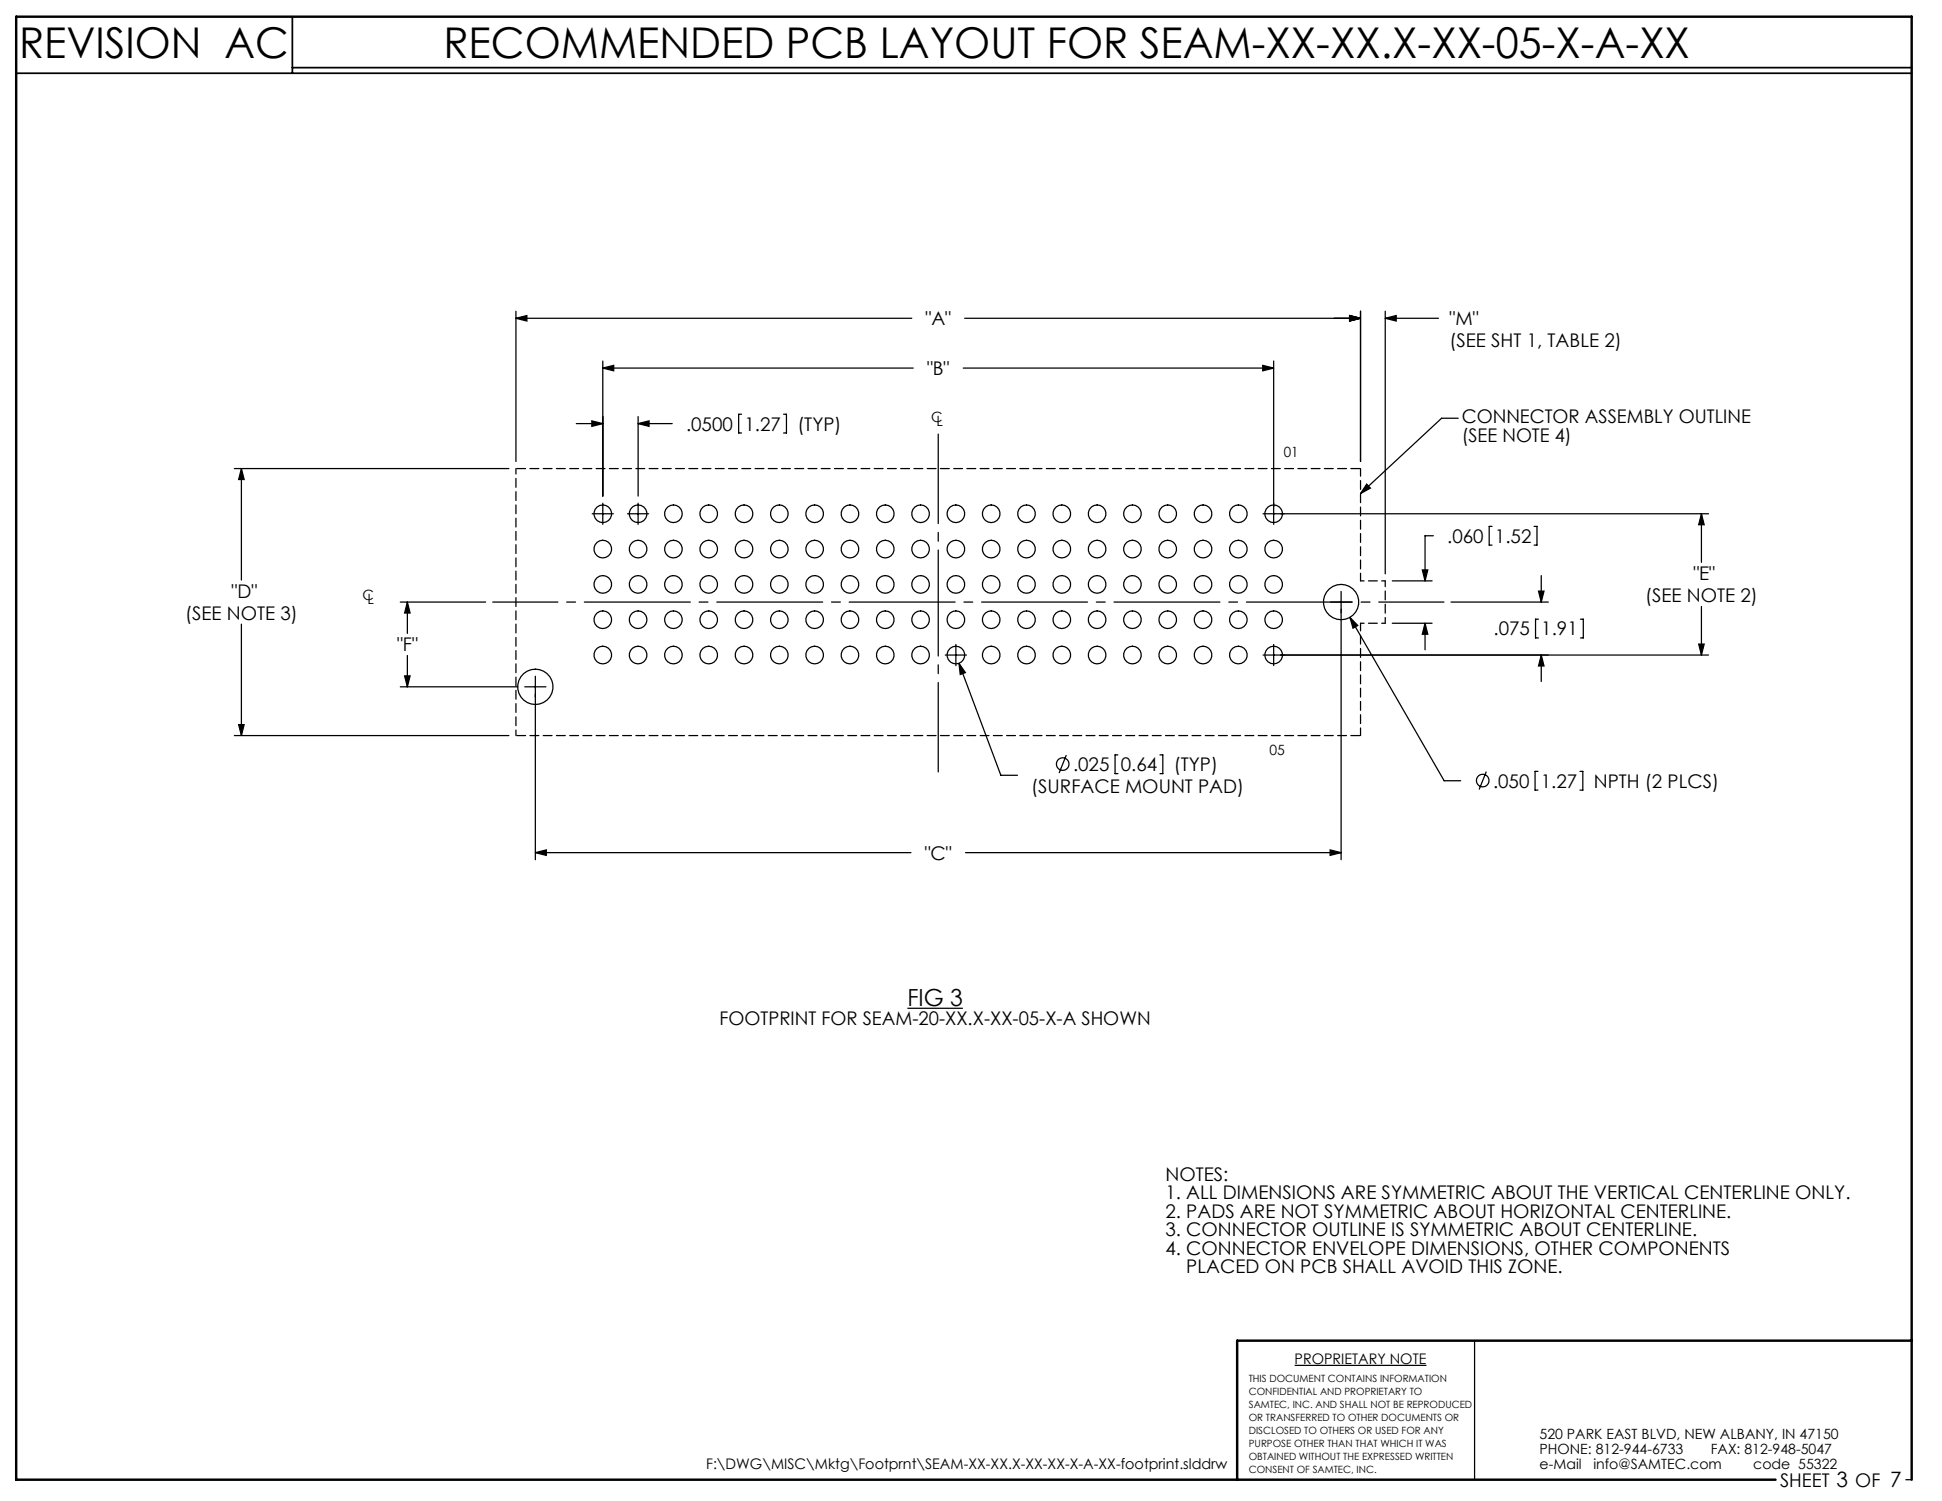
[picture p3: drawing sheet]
<svg xmlns="http://www.w3.org/2000/svg" width="279mm" height="216mm" viewBox="0 0 279 216" stroke-linecap="round" stroke-linejoin="round" font-family="sans-serif">
<g fill="none" stroke="#000" stroke-width=".18">
<path d="M74.2 45.8l1.6-.4v.8zM74.2 44.8v21.6M74.2 45.8h57M86.7 51.9v19.5M86.7 52.9h44.7M86.7 52.9l1.6-.3v.7zM91.8 59.9v11.5M106.7 59.6h-.4v2.7h.4M112.7 59.6h.4v2.7h-.4M138.6 52.9h44.6M138.8 45.8h56.9M181.7 52.6l1.5 .3-1.5 .4z"/>
<path d="M183.2 51.9v23.5M194.2 45.4l1.5 .4-1.5 .4zM195.7 44.8v21.6M199.3 45.8h7.7M199.3 44.8v37.7M199.3 45.8l1.6-.4v.8zM33.7 67.4h39.5M34.7 67.4l.4 1.6h-.8zM34.7 67.4v16M82.9 60.9h3.8M85.2 60.5l1.5 .4-1.5 .4zM85.2 73.9h3"/>
<path d="M86.7 72.4v3M90.3 73.9h3M91.8 60.9h4.9M91.8 60.9l1.6-.4v.8zM91.8 72.4v3M196.6 69.6l.6 .6-1.5 .8zM206.2 77.1h-1.2v6.5M209.8 60.2h-2.4l-11.7 10.8M214.7 75.7h-.4v2.7h.4M220.7 75.7h.4v2.7h-.4M244.8 73.9v7M244.8 73.9l.4 1.6h-.8z"/>
<path d="M245.8 73.9h-64.1M34.7 89.8v16M57.6 98.8h16.9M57.6 86.6h12.3M58.2 97.2h.8l-.4 1.6zM58.6 86.6l.4 1.6h-.8zM58.6 86.6v4.5M58.6 94.3v4.5M75.5 98.8h3M77 97.3v26.4M136 94.2h3M137.5 92.7v3"/>
<path d="M138 95.4l6 16.1h2.4M138 95.4l.9 1.3-.7 .3zM183.2 92.7v3M191.4 86.6h3.1M192.9 85.1v38.6M194.2 88.8l1.1 1.2-.6 .4zM194.2 88.8l13.6 23.5h2.4M200.3 83.6h5.7M200.3 89.6h5.7M204.6 82h.8l-.4 1.6zM205 89.6l.4 1.6h-.8zM205 89.6v3.9"/>
<path d="M208.8 86.6h14M221.3 89.1h-.4v2.7h.4M221.4 85h.7l-.4 1.6zM221.7 94.2l.4 1.6h-.7zM221.7 82.8v3.8M221.7 94.2v3.8M227.4 89.1h.4v2.7h-.4M244.4 92.6h.8l-.4 1.6zM244.8 87.2v7M245.8 94.2h-64.1M33.7 105.8h39.5M34.3 104.2h.8l-.4 1.6z"/>
<path d="M153.4 108.6l-1 2.6M160.8 108.6h-.4v2.7h.4M166.9 108.6h.4v2.7h-.4M213.8 111l-1 2.6M221.3 111h-.4v2.6h.4M227.3 111h.4v2.6h-.4M77 122.6h54.1M77 122.6l1.6-.4v.8zM138.9 122.6h54M191.4 122.2l1.5 .4-1.5 .4zM130.5 145h8M186.3 196.4h18.9"/>
<path d="M212.2 192.8v20M274.2 212.8h.8"/>
<circle cx="86.7" cy="73.9" r="1.27"/>
<circle cx="86.7" cy="79" r="1.27"/>
<circle cx="91.8" cy="79" r="1.27"/>
<circle cx="91.8" cy="73.9" r="1.27"/>
<circle cx="96.9" cy="79" r="1.27"/>
<circle cx="96.9" cy="73.9" r="1.27"/>
<circle cx="102" cy="79" r="1.27"/>
<circle cx="102" cy="73.9" r="1.27"/>
<circle cx="107" cy="73.9" r="1.27"/>
<circle cx="107" cy="79" r="1.27"/>
<circle cx="112.1" cy="79" r="1.27"/>
<circle cx="112.1" cy="73.9" r="1.27"/>
<circle cx="117.2" cy="73.9" r="1.27"/>
<circle cx="117.2" cy="79" r="1.27"/>
<circle cx="122.3" cy="73.9" r="1.27"/>
<circle cx="122.3" cy="79" r="1.27"/>
<circle cx="127.4" cy="79" r="1.27"/>
<circle cx="127.4" cy="73.9" r="1.27"/>
<circle cx="132.4" cy="73.9" r="1.27"/>
<circle cx="132.4" cy="79" r="1.27"/>
<circle cx="137.5" cy="79" r="1.27"/>
<circle cx="137.5" cy="73.9" r="1.27"/>
<circle cx="142.6" cy="73.9" r="1.27"/>
<circle cx="142.6" cy="79" r="1.27"/>
<circle cx="147.7" cy="73.9" r="1.27"/>
<circle cx="147.7" cy="79" r="1.27"/>
<circle cx="152.8" cy="79" r="1.27"/>
<circle cx="152.8" cy="73.9" r="1.27"/>
<circle cx="157.8" cy="79" r="1.27"/>
<circle cx="157.8" cy="73.9" r="1.27"/>
<circle cx="162.9" cy="73.9" r="1.27"/>
<circle cx="162.9" cy="79" r="1.27"/>
<circle cx="168" cy="73.9" r="1.27"/>
<circle cx="168" cy="79" r="1.27"/>
<circle cx="173.1" cy="79" r="1.27"/>
<circle cx="173.1" cy="73.9" r="1.27"/>
<circle cx="178.2" cy="73.9" r="1.27"/>
<circle cx="178.2" cy="79" r="1.27"/>
<circle cx="183.2" cy="79" r="1.27"/>
<circle cx="183.2" cy="73.9" r="1.27"/>
<circle cx="77" cy="98.8" r="2.54"/>
<circle cx="86.7" cy="89.1" r="1.27"/>
<circle cx="86.7" cy="94.2" r="1.27"/>
<circle cx="86.7" cy="84.1" r="1.27"/>
<circle cx="91.8" cy="84.1" r="1.27"/>
<circle cx="91.8" cy="89.1" r="1.27"/>
<circle cx="91.8" cy="94.2" r="1.27"/>
<circle cx="96.9" cy="89.1" r="1.27"/>
<circle cx="96.9" cy="94.2" r="1.27"/>
<circle cx="96.9" cy="84.1" r="1.27"/>
<circle cx="102" cy="84.1" r="1.27"/>
<circle cx="102" cy="94.2" r="1.27"/>
<circle cx="102" cy="89.1" r="1.27"/>
<circle cx="107" cy="94.2" r="1.27"/>
<circle cx="107" cy="84.1" r="1.27"/>
<circle cx="107" cy="89.1" r="1.27"/>
<circle cx="112.1" cy="84.1" r="1.27"/>
<circle cx="112.1" cy="89.1" r="1.27"/>
<circle cx="112.1" cy="94.2" r="1.27"/>
<circle cx="117.2" cy="89.1" r="1.27"/>
<circle cx="117.2" cy="94.2" r="1.27"/>
<circle cx="117.2" cy="84.1" r="1.27"/>
<circle cx="122.3" cy="94.2" r="1.27"/>
<circle cx="122.3" cy="84.1" r="1.27"/>
<circle cx="122.3" cy="89.1" r="1.27"/>
<circle cx="127.4" cy="84.1" r="1.27"/>
<circle cx="127.4" cy="94.2" r="1.27"/>
<circle cx="127.4" cy="89.1" r="1.27"/>
<circle cx="132.4" cy="94.2" r="1.27"/>
<circle cx="132.4" cy="89.1" r="1.27"/>
<circle cx="132.4" cy="84.1" r="1.27"/>
<circle cx="137.5" cy="84.1" r="1.27"/>
<circle cx="137.5" cy="94.2" r="1.27"/>
<circle cx="137.5" cy="89.1" r="1.27"/>
<circle cx="142.6" cy="94.2" r="1.27"/>
<circle cx="142.6" cy="84.1" r="1.27"/>
<circle cx="142.6" cy="89.1" r="1.27"/>
<circle cx="147.7" cy="89.1" r="1.27"/>
<circle cx="147.7" cy="94.2" r="1.27"/>
<circle cx="147.7" cy="84.1" r="1.27"/>
<circle cx="152.8" cy="84.1" r="1.27"/>
<circle cx="152.8" cy="94.2" r="1.27"/>
<circle cx="152.8" cy="89.1" r="1.27"/>
<circle cx="157.8" cy="94.2" r="1.27"/>
<circle cx="157.8" cy="84.1" r="1.27"/>
<circle cx="157.8" cy="89.1" r="1.27"/>
<circle cx="162.9" cy="89.1" r="1.27"/>
<circle cx="162.9" cy="94.2" r="1.27"/>
<circle cx="162.9" cy="84.1" r="1.27"/>
<circle cx="168" cy="89.1" r="1.27"/>
<circle cx="168" cy="84.1" r="1.27"/>
<circle cx="168" cy="94.2" r="1.27"/>
<circle cx="173.1" cy="94.2" r="1.27"/>
<circle cx="173.1" cy="89.1" r="1.27"/>
<circle cx="173.1" cy="84.1" r="1.27"/>
<circle cx="178.2" cy="84.1" r="1.27"/>
<circle cx="178.2" cy="89.1" r="1.27"/>
<circle cx="178.2" cy="94.2" r="1.27"/>
<circle cx="183.2" cy="94.2" r="1.27"/>
<circle cx="183.2" cy="84.1" r="1.27"/>
<circle cx="183.2" cy="89.1" r="1.27"/>
<circle cx="192.9" cy="86.6" r="2.54"/>
<circle cx="152.9" cy="109.9" r=".9"/>
<circle cx="213.3" cy="112.3" r=".9"/>
</g>
<path d="M2.3 10.5h272.7M42.1 2.4v8.1M42.1 9.7h232.9" fill="none" stroke="#000" stroke-width=".25"/>
<path d="M275 192.8h-97v20M255.5 212.8h-253.2v-210.4h272.7v210.4" fill="none" stroke="#000" stroke-width=".35"/>
<path d="M70.9 86.6h136.8" fill="none" stroke="#000" stroke-width=".18" stroke-dasharray="15.2 1.3 1.3 1.3" stroke-dashoffset="5.9"/>
<path d="M135 62.4v48.6" fill="none" stroke="#000" stroke-width=".18" stroke-dasharray="15.2 1.3 1.3 1.3" stroke-dashoffset="2.4"/>
<path d="M195.7 83.6h3.6M199.3 89.6h-3.6" fill="none" stroke="#000" stroke-width=".18" stroke-dasharray="1.3 .6" stroke-dashoffset=".8"/>
<path d="M74.2 67.4h121.5M74.2 105.8h121.5" fill="none" stroke="#000" stroke-width=".18" stroke-dasharray="1.3 .6" stroke-dashoffset="-.1"/>
<path d="M74.2 67.4v38.4" fill="none" stroke="#000" stroke-width=".18" stroke-dasharray="1.3 .6" stroke-dashoffset=".5"/>
<path d="M195.7 67.4v16.2M195.7 89.6v16.2" fill="none" stroke="#000" stroke-width=".18" stroke-dasharray="1.3 .6" stroke-dashoffset=".2"/>
<path d="M199.3 83.6v6" fill="none" stroke="#000" stroke-width=".18" stroke-dasharray="1.3 .6" stroke-dashoffset=".4"/>
<g fill="#000">
<path d="M196.6 69.6l.6 .6-1.5 .8z"/>
<path d="M85.2 60.5l1.5 .4-1.5 .4zM91.8 60.9l1.6-.4v.8zM86.7 52.9l1.6-.3v.7zM181.7 52.6l1.5 .3-1.5 .4zM194.2 88.8l.5 1.6 .6-.4zM77 122.6l1.6-.4v.8zM191.4 122.2l1.5 .4-1.5 .4zM244.4 92.6h.8l-.4 1.6zM244.8 73.9l.4 1.6h-.8zM138 95.4l.2 1.6 .7-.3z"/>
<path d="M58.6 86.6l.4 1.6h-.8zM58.2 97.2h.8l-.4 1.6zM74.2 45.8l1.6-.4v.8zM194.2 45.4l1.5 .4-1.5 .4zM221.7 94.2l.4 1.6h-.7zM221.4 85h.7l-.4 1.6zM34.7 67.4l.4 1.6h-.8zM34.3 104.2h.8l-.4 1.6zM204.6 82h.8l-.4 1.6zM205 89.6l.4 1.6h-.8zM199.3 45.8l1.6-.4v.8zM194.2 45.4l1.5 .4-1.5 .4z"/>
</g>
<g font-size="6.1">
<text x="2.7" y="8.3">REVISION AC</text>
<text x="63.8" y="8.3">RECOMMENDED PCB LAYOUT FOR SEAM-XX-XX.X-XX-05-X-A-XX</text>
</g>
<text font-size="3.4" x="130.5" y="144.7">FIG 3</text>
<g font-size="2.7">
<text x="133.2" y="46.8">&quot;A&quot;</text>
<text x="208.5" y="46.8">&quot;M&quot;</text>
<text x="133.4" y="53.9">&quot;B&quot;</text>
<text x="208.5" y="50">(SEE SHT 1, TABLE 2)</text>
<text x="98.7" y="61.9">.0500</text>
<text x="107.1" y="61.9">1.27</text>
<text x="114.7" y="61.9">(TYP)</text>
<text x="210.3" y="60.9">CONNECTOR ASSEMBLY OUTLINE</text>
<text x="210.3" y="63.6">(SEE NOTE 4)</text>
<text x="208.2" y="78.1">.060</text>
<text x="215.1" y="78.1">1.52</text>
<text x="243.6" y="83.5">&quot;E&quot;</text>
<text x="26.6" y="89.2">(SEE NOTE 3)</text>
<text x="33.3" y="86">&quot;D&quot;</text>
<text x="236.7" y="86.6">(SEE NOTE 2)</text>
<text x="57.1" y="93.7">&quot;F&quot;</text>
<text x="214.9" y="91.4">.075</text>
<text x="221.7" y="91.4">1.91</text>
<text x="154.4" y="110.9">.025</text>
<text x="161.2" y="110.9">0.64</text>
<text x="168.9" y="110.9">(TYP)</text>
<text x="214.8" y="113.3">.050</text>
<text x="221.7" y="113.3">1.27</text>
<text x="229.3" y="113.3">NPTH (2 PLCS)</text>
<text x="148.4" y="114.1">(SURFACE MOUNT PAD)</text>
<text x="133" y="123.6">&quot;C&quot;</text>
<text x="103.5" y="147.5">FOOTPRINT FOR SEAM-20-XX.X-XX-05-X-A SHOWN</text>
<text x="167.7" y="169.8">NOTES:</text>
<text x="167.7" y="172.5">1. ALL DIMENSIONS ARE SYMMETRIC ABOUT THE VERTICAL CENTERLINE ONLY.</text>
<text x="167.7" y="175.2">2. PADS ARE NOT SYMMETRIC ABOUT HORIZONTAL CENTERLINE.</text>
<text x="167.7" y="177.8">3. CONNECTOR OUTLINE IS SYMMETRIC ABOUT CENTERLINE.</text>
<text x="167.7" y="180.5">4. CONNECTOR ENVELOPE DIMENSIONS, OTHER COMPONENTS</text>
<text x="170.7" y="183.2">PLACED ON PCB SHALL AVOID THIS ZONE.</text>
<text x="256.1" y="213.9">SHEET 3 OF 7</text>
</g>
<g font-size="2.1">
<text x="186.3" y="196.2">PROPRIETARY NOTE</text>
<text x="101.6" y="211.3">F:\DWG\MISC\Mktg\Footprnt\SEAM-XX-XX.X-XX-XX-X-A-XX-footprint.slddrw</text>
</g>
<g font-size="2">
<text x="134" y="60.7">C</text>
<text x="134.7" y="61.3">L</text>
<text x="184.7" y="65.7">01</text>
<text x="52.1" y="86.3">C</text>
<text x="52.9" y="86.9">L</text>
<text x="182.7" y="108.6">05</text>
<text x="221.5" y="207">520 PARK EAST BLVD, NEW ALBANY, IN 47150</text>
<text x="221.5" y="209.2">PHONE: 812-944-6733</text>
<text x="246.1" y="209.2">FAX: 812-948-5047</text>
<text x="221.5" y="211.3">e-Mail</text>
<text x="229.3" y="211.3">info@SAMTEC.com</text>
<text x="252.2" y="211.3">code 55322</text>
</g>
<g font-size="1.4">
<text x="179.7" y="198.8">THIS DOCUMENT CONTAINS INFORMATION</text>
<text x="179.7" y="200.6">CONFIDENTIAL AND PROPRIETARY TO</text>
<text x="179.7" y="202.5">SAMTEC, INC. AND SHALL NOT BE REPRODUCED</text>
<text x="179.7" y="204.4">OR TRANSFERRED TO OTHER DOCUMENTS OR</text>
<text x="179.7" y="206.2">DISCLOSED TO OTHERS OR USED FOR ANY</text>
<text x="179.7" y="208.1">PURPOSE OTHER THAN THAT WHICH IT WAS</text>
<text x="179.7" y="210">OBTAINED WITHOUT THE EXPRESSED WRITTEN</text>
<text x="179.7" y="211.8">CONSENT OF SAMTEC, INC.</text>
</g>
</svg>
